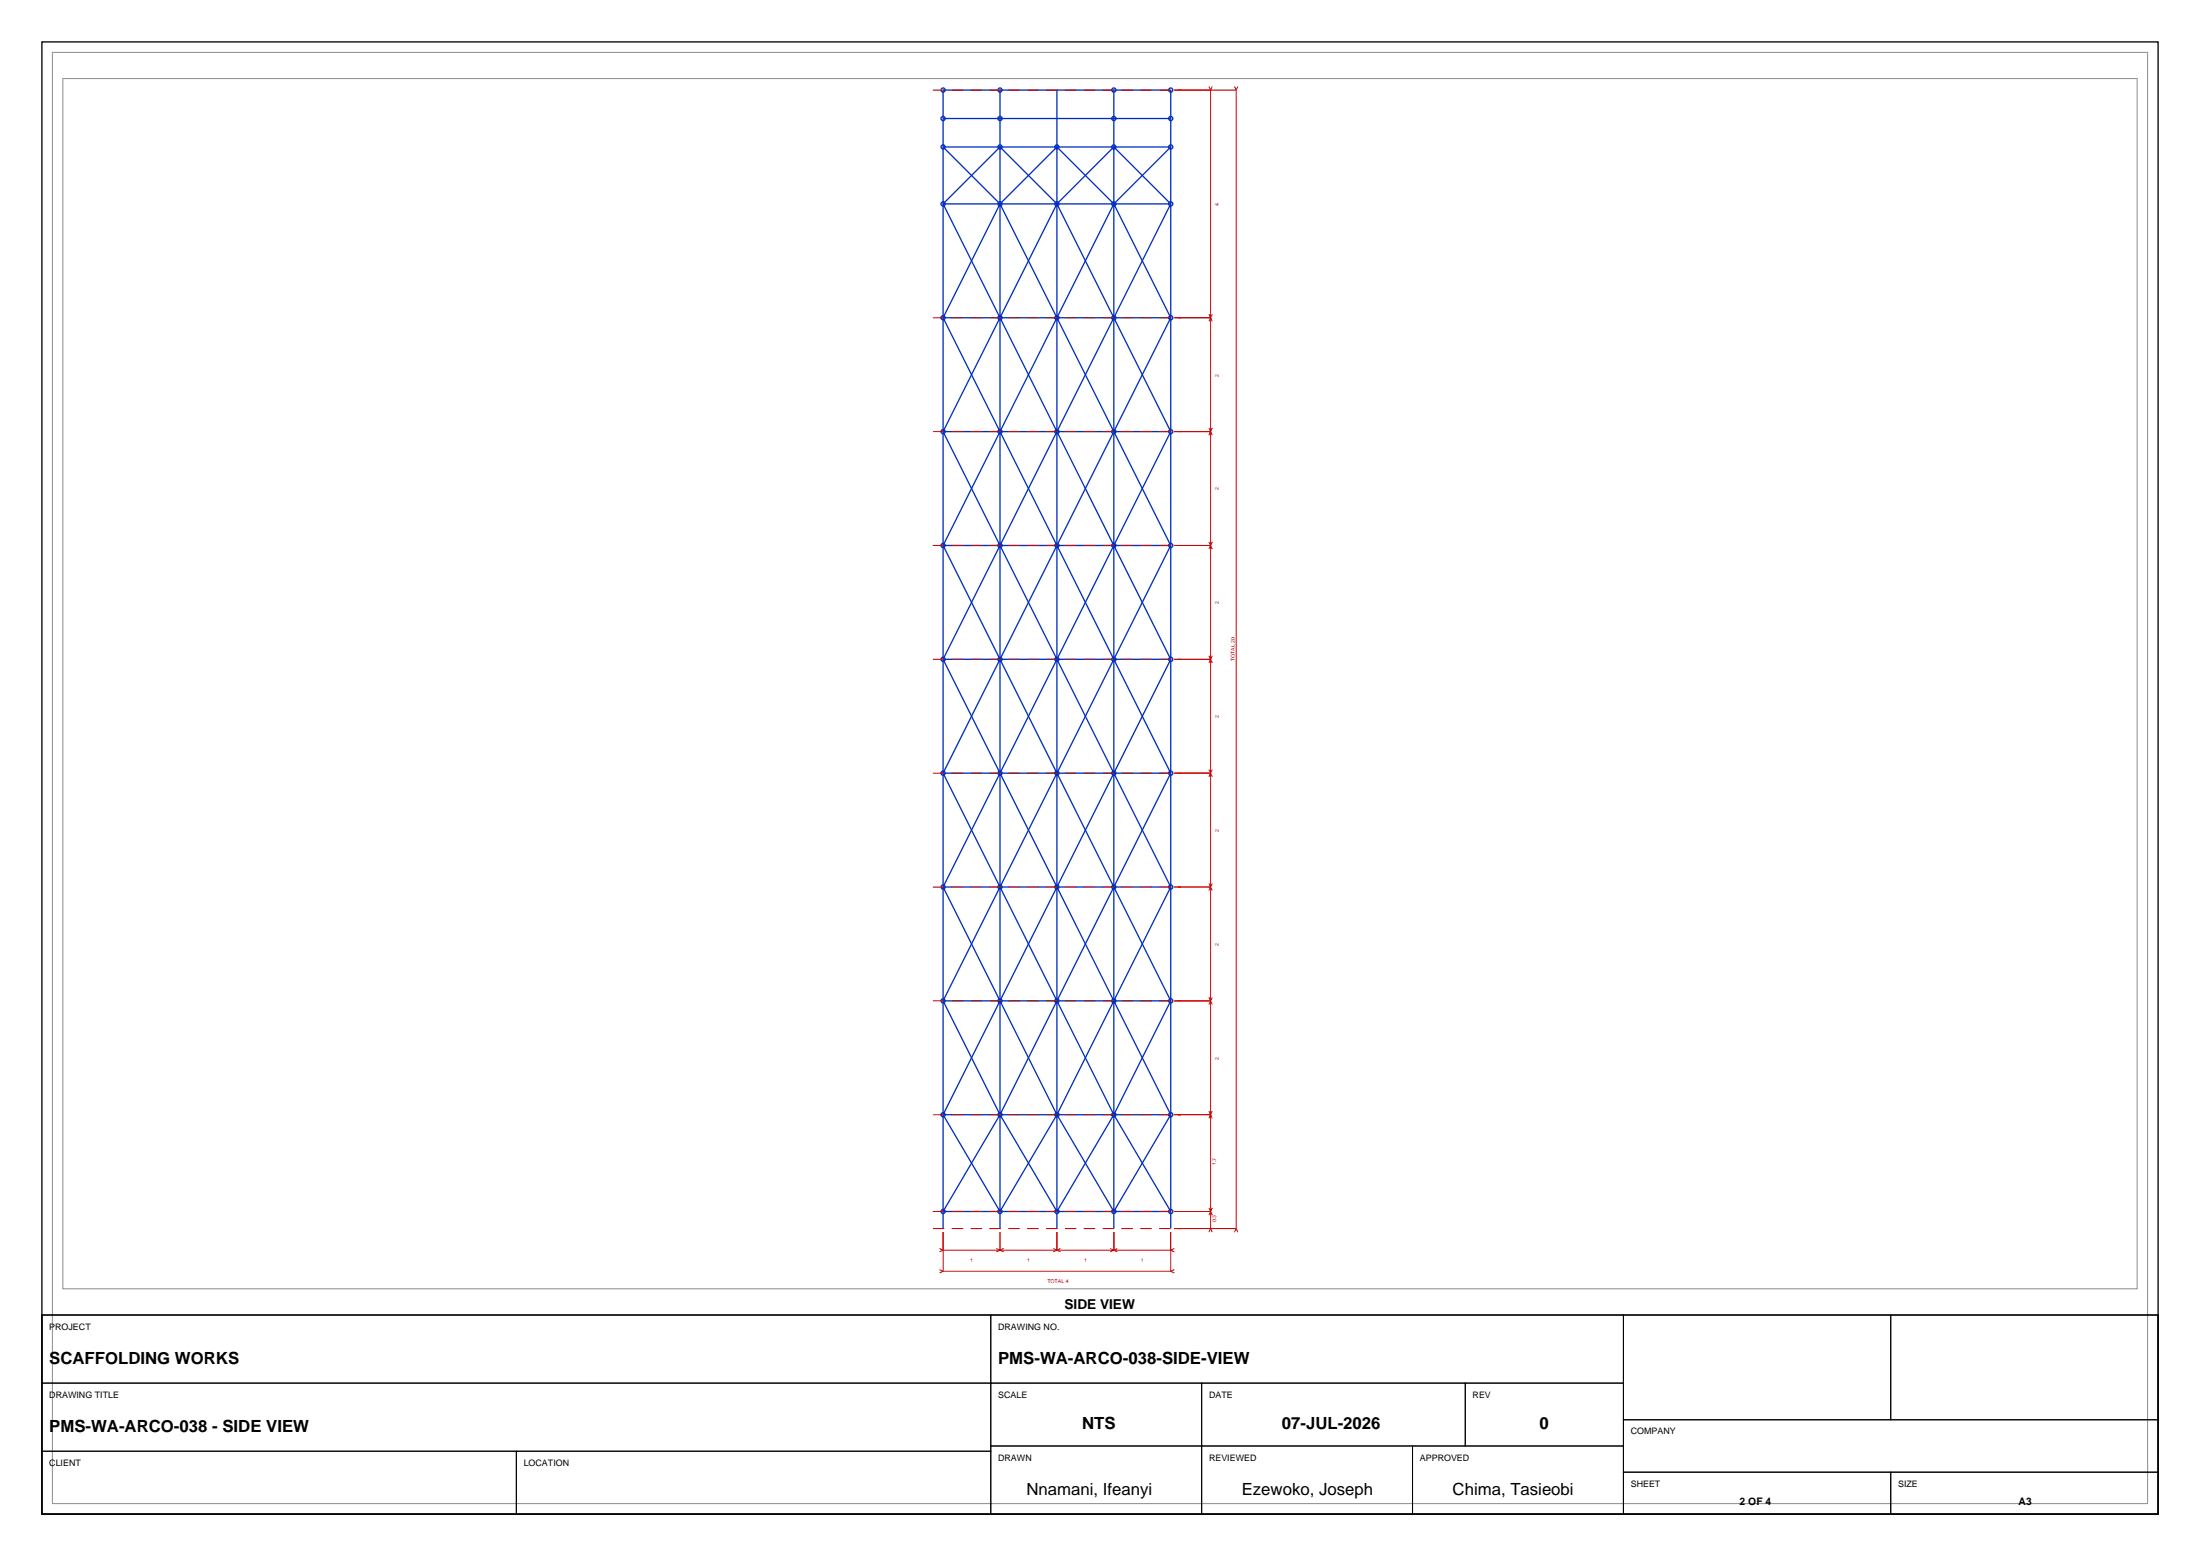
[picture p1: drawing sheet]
<svg xmlns="http://www.w3.org/2000/svg" width="420mm" height="297mm" viewBox="0 0 420 297" stroke-linecap="round" stroke-linejoin="round" font-family="sans-serif">
<path d="M8 8h404v281h-404zM8 251h404v38h-404z" fill="none" stroke="#000" stroke-width=".25"/>
<path d="M10 10h400v277h-400zM12 15h396v231h-396z" fill="none" stroke="#8c8c8c" stroke-width=".19"/>
<g fill="none" stroke="#002ebf" stroke-width=".25">
<path d="M190.9 17.2v217.3M201.8 17.2v217.3M212.6 17.2v217.3M180 38.9h43.5M180 38.9l21.8 43.5M180 38.9l10.9-10.8 10.9 10.8M180 22.6h43.5M190.9 38.9l-10.9-10.8h43.5l-10.9 10.8M190.9 38.9l10.9 21.8M190.9 38.9l-10.9 21.8M190.9 38.9l10.9-10.8 10.8 10.8M201.8 38.9l21.7 43.5"/>
<path d="M201.8 38.9l-21.8 43.5M201.8 38.9l10.8-10.8 10.9 10.8M212.6 38.9l10.9 21.8M212.6 38.9l-10.8 21.8M223.5 38.9l-21.7 43.5M180 60.7h43.5M180 60.7l10.9 21.7M201.8 60.7l21.7 43.4M201.8 60.7l-10.9 21.7M223.5 60.7l-43.5 86.9M180 82.4h43.5M180 82.4l10.9 21.7"/>
<path d="M190.9 82.4l21.7 43.4M190.9 82.4l-10.9 21.7M201.8 82.4l21.7 43.4M201.8 82.4l-10.9 21.7M223.5 82.4l-43.5 86.9M180 104.1h43.5M180 104.1l21.8 43.5M190.9 104.1l32.6 65.2M190.9 104.1l-10.9 21.7M223.5 104.1l-10.9 21.7M180 125.8h43.5M180 125.8l32.6 65.2"/>
<path d="M212.6 125.8l10.9 21.8M212.6 125.8l-10.8 21.8M223.5 125.8l-43.5 87M180 147.6h43.5M180 147.6l10.9 21.7M201.8 147.6l21.7 43.4M201.8 147.6l-10.9 21.7M223.5 147.6l-32.6 65.2M180 169.3h43.5M180 169.3l21.8 43.5M190.9 169.3l21.7 43.5M190.9 169.3l-10.9 21.7"/>
<path d="M223.5 169.3l-10.9 21.7M180 191h43.5M180 191l10.9 21.8M212.6 191l10.9 21.8M212.6 191l-10.8 21.8M223.5 191l-10.9 21.8M180 212.8h43.5M180 212.8l10.9 18.4 10.9-18.4M190.9 212.8l-10.9 18.4h43.5l-10.9-18.4M190.9 212.8l10.9 18.4 10.8-18.4M201.8 212.8l10.8 18.4 10.9-18.4M180 234.5v-217.3h43.5v217.3"/>
<circle cx="180" cy="17.2" r=".4"/>
<circle cx="190.9" cy="17.2" r=".4"/>
<circle cx="212.6" cy="17.2" r=".4"/>
<circle cx="223.5" cy="17.2" r=".4"/>
<circle cx="180" cy="38.9" r=".4"/>
<circle cx="180" cy="28.1" r=".4"/>
<circle cx="180" cy="22.6" r=".4"/>
<circle cx="190.9" cy="38.9" r=".4"/>
<circle cx="190.9" cy="28.1" r=".4"/>
<circle cx="190.9" cy="22.6" r=".4"/>
<circle cx="201.8" cy="38.9" r=".4"/>
<circle cx="201.8" cy="28.1" r=".4"/>
<circle cx="212.6" cy="38.9" r=".4"/>
<circle cx="212.6" cy="28.1" r=".4"/>
<circle cx="212.6" cy="22.6" r=".4"/>
<circle cx="223.5" cy="38.9" r=".4"/>
<circle cx="223.5" cy="28.1" r=".4"/>
<circle cx="223.5" cy="22.6" r=".4"/>
<circle cx="180" cy="60.7" r=".4"/>
<circle cx="190.9" cy="60.7" r=".4"/>
<circle cx="201.8" cy="60.7" r=".4"/>
<circle cx="212.6" cy="60.7" r=".4"/>
<circle cx="223.5" cy="60.7" r=".4"/>
<circle cx="180" cy="82.4" r=".4"/>
<circle cx="190.9" cy="82.4" r=".4"/>
<circle cx="201.8" cy="82.4" r=".4"/>
<circle cx="212.6" cy="82.4" r=".4"/>
<circle cx="223.5" cy="82.4" r=".4"/>
<circle cx="180" cy="104.1" r=".4"/>
<circle cx="190.9" cy="104.1" r=".4"/>
<circle cx="201.8" cy="104.1" r=".4"/>
<circle cx="212.6" cy="104.1" r=".4"/>
<circle cx="223.5" cy="104.1" r=".4"/>
<circle cx="180" cy="125.8" r=".4"/>
<circle cx="190.9" cy="125.8" r=".4"/>
<circle cx="201.8" cy="125.8" r=".4"/>
<circle cx="212.6" cy="125.8" r=".4"/>
<circle cx="223.5" cy="125.8" r=".4"/>
<circle cx="180" cy="147.6" r=".4"/>
<circle cx="190.9" cy="147.6" r=".4"/>
<circle cx="201.8" cy="147.6" r=".4"/>
<circle cx="212.6" cy="147.6" r=".4"/>
<circle cx="223.5" cy="147.6" r=".4"/>
<circle cx="180" cy="169.3" r=".4"/>
<circle cx="190.9" cy="169.3" r=".4"/>
<circle cx="201.8" cy="169.3" r=".4"/>
<circle cx="212.6" cy="169.3" r=".4"/>
<circle cx="223.5" cy="169.3" r=".4"/>
<circle cx="180" cy="191" r=".4"/>
<circle cx="190.9" cy="191" r=".4"/>
<circle cx="201.8" cy="191" r=".4"/>
<circle cx="212.6" cy="191" r=".4"/>
<circle cx="223.5" cy="191" r=".4"/>
<circle cx="180" cy="212.8" r=".4"/>
<circle cx="190.9" cy="212.8" r=".4"/>
<circle cx="201.8" cy="212.8" r=".4"/>
<circle cx="212.6" cy="212.8" r=".4"/>
<circle cx="223.5" cy="212.8" r=".4"/>
<circle cx="180" cy="231.2" r=".4"/>
<circle cx="190.9" cy="231.2" r=".4"/>
<circle cx="201.8" cy="231.2" r=".4"/>
<circle cx="212.6" cy="231.2" r=".4"/>
<circle cx="223.5" cy="231.2" r=".4"/>
</g>
<path d="M178.1 17.2h47.4M178.1 60.7h47.4M178.1 82.4h47.4M178.1 104.1h47.4M178.1 125.8h47.4M178.1 147.6h47.4M178.1 169.3h47.4M178.1 191h47.4M178.1 212.8h47.4M178.1 234.5h47.4M178.1 231.2h47.4" fill="none" stroke="#c00" stroke-width=".19" stroke-dasharray="2.2 1.4" stroke-linecap="butt"/>
<g fill="none" stroke="#c00" stroke-width=".19">
<path d="M224.2 17.2h11.8M230.8 16.5l.3 .7M231.1 17.2v217.3M231.4 16.5l-.3 .7M235.7 16.5l.3 .7M236 17.2v217.3M236.3 16.5l-.3 .7M230.8 60l.3 .7M231.4 60l-.6 1.3M224.2 60.7h6.9M231.1 60.7l.3 .6M224.2 82.4h6.9"/>
<path d="M230.8 81.7l.6 1.4M231.4 81.7l-.6 1.4M224.2 104.1h6.9M230.8 103.4l.6 1.4M231.4 103.4l-.6 1.4M224.2 125.8h6.9M230.8 125.2l.6 1.3M231.4 125.2l-.6 1.3M224.2 147.6h6.9M230.8 146.9l.6 1.4M231.4 146.9l-.6 1.4M224.2 169.3h6.9"/>
<path d="M230.8 168.6l.6 1.4M231.4 168.6l-.6 1.4M224.2 191h6.9M230.8 190.4l.6 1.3M231.4 190.4l-.6 1.3M224.2 212.8h6.9M230.8 212.1l.6 1.4M231.4 212.1l-.6 1.4M179.4 238.3l.6 .3M180 235.2v7.5M180 238.6h43.5M180 238.6l-.6 .4"/>
<path d="M190.2 238.3l1.4 .7M190.9 235.2v3.4M191.6 238.3l-1.4 .7M201.1 238.3l1.4 .7M201.8 235.2v3.4M202.5 238.3l-1.4 .7M212 238.3l1.3 .7M212.6 235.2v3.4M213.3 238.3l-1.3 .7M223.5 235.2v7.5M223.5 238.6l.7 .4M224.2 234.5h11.8"/>
<path d="M224.2 231.2h6.9M224.2 238.3l-.7 .3M230.8 230.6l.6 1.3M231.1 234.5l-.3 .7M231.1 234.5l.3 .7M231.4 230.6l-.6 1.3M236 234.5l-.3 .7M236 234.5l.3 .7M179.4 242.3l.6 .4M180 242.7h43.5M180 242.7l-.6 .3M223.5 242.7l.7 .3"/>
<path d="M224.2 242.3l-.7 .4"/>
</g>
<g fill="none" stroke="#000" stroke-width=".19">
<path d="M8 251h181.2v13h-181.2zM189.2 251h120.7v13h-120.7zM309.9 251h51.1v20h-51.1zM361 251h51v20h-51zM8 264h181.2v13h-181.2zM8 277h90.6v12h-90.6zM98.6 277h90.6v12h-90.6zM189.2 264h40.2v12h-40.2zM189.2 276h40.2v13h-40.2zM229.4 264h50.3v12h-50.3zM229.4 276h40.3v13h-40.3zM269.7 276h40.2v13h-40.2z"/>
<path d="M279.7 264h30.2v12h-30.2zM309.9 271h102.1v10h-102.1zM309.9 281h51.1v8h-51.1zM361 281h51v8h-51z"/>
</g>
<g font-size="3.2">
<text x="9.4" y="260.3">SCAFFOLDING WORKS</text>
<text x="190.6" y="260.3">PMS-WA-ARCO-038-SIDE-VIEW</text>
<text x="9.4" y="273.3">PMS-WA-ARCO-038 - SIDE VIEW</text>
<text x="206.6" y="272.8">NTS</text>
<text x="244.7" y="272.8">07-JUL-2026</text>
<text x="293.9" y="272.8">0</text>
<text x="196" y="285.4">Nnamani, Ifeanyi</text>
<text x="237.1" y="285.4">Ezewoko, Joseph</text>
<text x="277.3" y="285.4">Chima, Tasieobi</text>
</g>
<text font-size="2.6" x="203.2" y="249.8">SIDE VIEW</text>
<g font-size="2">
<text x="332.1" y="287.2">2 OF 4</text>
<text x="385.4" y="287.2">A3</text>
</g>
<g font-size="1.7">
<text x="9.4" y="253.8">PROJECT</text>
<text x="190.6" y="253.8">DRAWING NO.</text>
<text x="9.4" y="266.8">DRAWING TITLE</text>
<text x="190.6" y="266.8">SCALE</text>
<text x="230.8" y="266.8">DATE</text>
<text x="281.1" y="266.8">REV</text>
<text x="311.3" y="273.8">COMPANY</text>
<text x="9.4" y="279.8">CLIENT</text>
<text x="100" y="279.8">LOCATION</text>
<text x="190.6" y="278.8">DRAWN</text>
<text x="230.8" y="278.8">REVIEWED</text>
<text x="271.1" y="278.8">APPROVED</text>
<text x="311.3" y="283.8">SHEET</text>
<text x="362.4" y="283.8">SIZE</text>
</g>
<g font-size="1" fill="#c00">
<text x="232.7" y="39.3" transform="rotate(-90 232.7 39.3)">4</text>
<text x="232.7" y="71.9" transform="rotate(-90 232.7 71.9)">2</text>
<text x="232.7" y="93.6" transform="rotate(-90 232.7 93.6)">2</text>
<text x="232.7" y="115.3" transform="rotate(-90 232.7 115.3)">2</text>
<text x="235.8" y="126.2" transform="rotate(-90 235.8 126.2)">TOTAL 20</text>
<text x="232.7" y="137.1" transform="rotate(-90 232.7 137.1)">2</text>
<text x="232.7" y="158.8" transform="rotate(-90 232.7 158.8)">2</text>
<text x="232.7" y="180.5" transform="rotate(-90 232.7 180.5)">2</text>
<text x="232.7" y="202.3" transform="rotate(-90 232.7 202.3)">2</text>
<text x="232.2" y="222.4" transform="rotate(-90 232.2 222.4)">1.7</text>
<text x="232.2" y="233.2" transform="rotate(-90 232.2 233.2)">0.3</text>
<text x="185.2" y="240.8">1</text>
<text x="196.1" y="240.8">1</text>
<text x="200" y="244.8">TOTAL 4</text>
<text x="206.9" y="240.8">1</text>
<text x="217.8" y="240.8">1</text>
</g>
</svg>
